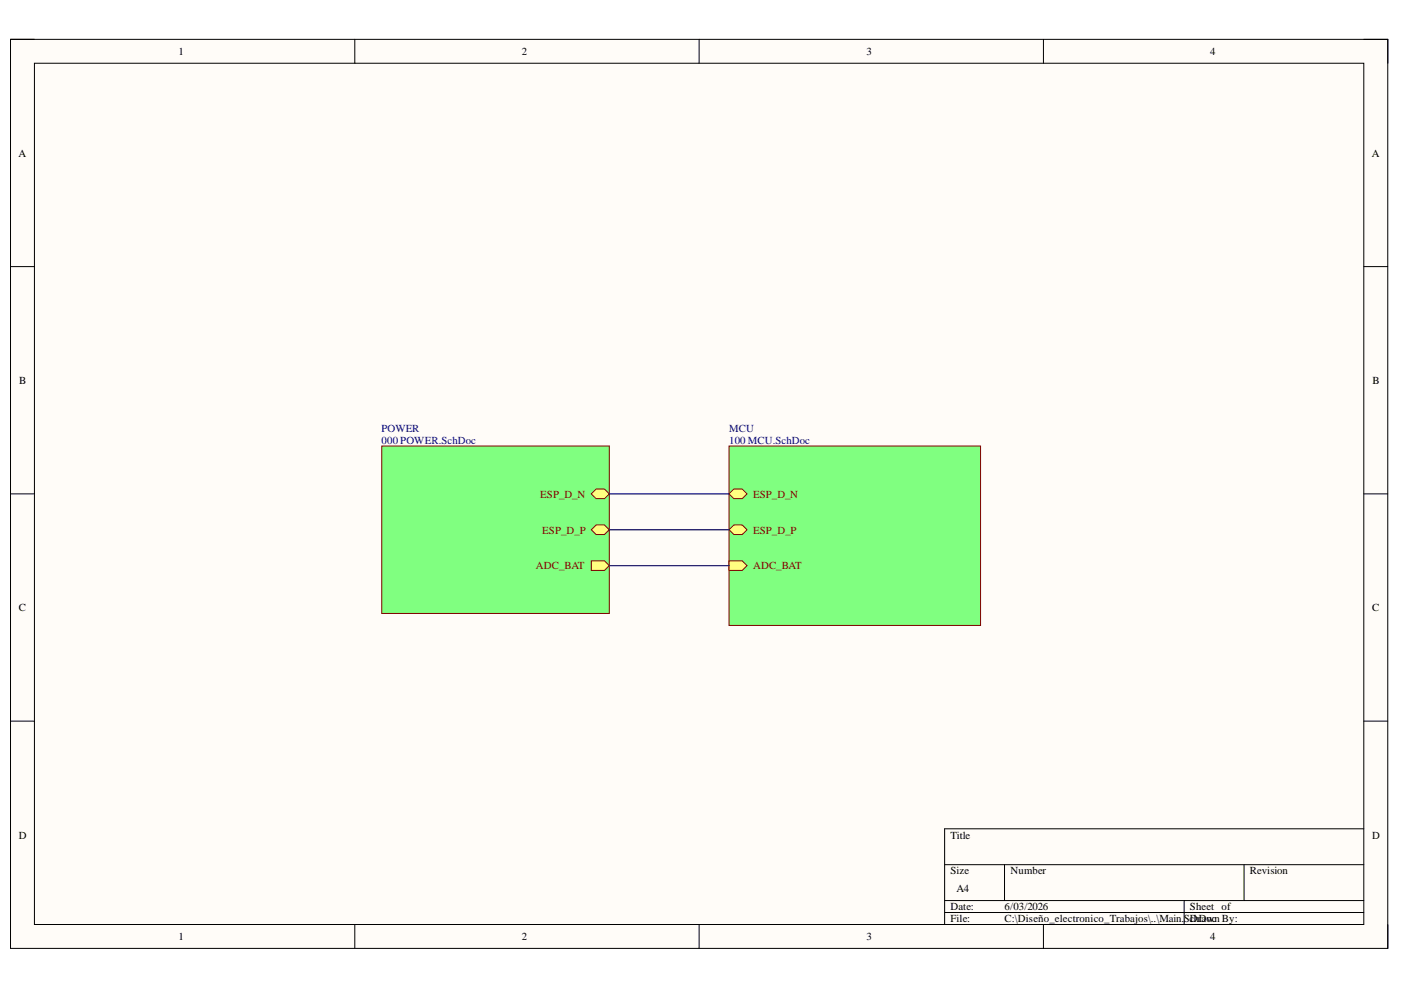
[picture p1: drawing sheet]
<svg xmlns="http://www.w3.org/2000/svg" width="297mm" height="210mm" viewBox="0 0 297 210" stroke-linecap="round" stroke-linejoin="round" font-family="sans-serif">
<path d="M2.2 8.3h292v192.8h-292z" fill-rule="evenodd" fill="#fffcf8"/>
<path d="M2.2 8.3h292v192.8h-292z" fill="none" stroke="#000" stroke-width=".21"/>
<path d="M7.3 13.4h281.9v182.6h-281.9z" fill-rule="evenodd" fill="#fffcf8"/>
<g fill="none" stroke="#000" stroke-width=".21">
<path d="M2.2 8.3h5.1M7.3 13.4h281.9v182.6h-281.9zM75.2 8.3v5.1M148.2 8.3v5.1M221.2 8.3v5.1M289.2 8.3h5v5.1M2.2 56.5h5.1M289.2 56.5h5M2.2 104.7h5.1M289.2 104.7h5M2.2 152.9h5.1M289.2 152.9h5"/>
<path d="M289.2 175.7h-88.9v20.3M75.2 196v5.1M148.2 196v5.1M200.3 183.3h88.9M200.3 190.9h88.9M200.3 193.5h88.9M213 183.3v7.6M221.2 196v5.1M251.1 190.9v5.1M263.8 183.3v7.6M294.2 196v5.1"/>
</g>
<path d="M80.9 94.6h48.3v35.5h-48.3z" fill-rule="evenodd" fill="#80ff80"/>
<path d="M80.9 94.6h48.3v35.5h-48.3z" fill="none" stroke="#800000" stroke-width=".21"/>
<path d="M125.4 118.9h2.8l1 1-1 1h-2.8z" fill-rule="evenodd" fill="#ffff80"/>
<path d="M125.4 118.9h2.8l1 1-1 1h-2.8z" fill="none" stroke="#800000" stroke-width=".21"/>
<path d="M126.4 111.3h1.8l1 1-1 1h-1.8l-1-1z" fill-rule="evenodd" fill="#ffff80"/>
<path d="M126.4 111.3h1.8l1 1-1 1h-1.8l-1-1z" fill="none" stroke="#800000" stroke-width=".21"/>
<path d="M126.4 103.7h1.8l1 1-1 1h-1.8l-1-1z" fill-rule="evenodd" fill="#ffff80"/>
<path d="M126.4 103.7h1.8l1 1-1 1h-1.8l-1-1z" fill="none" stroke="#800000" stroke-width=".21"/>
<path d="M154.6 94.6h53.3v38h-53.3z" fill-rule="evenodd" fill="#80ff80"/>
<path d="M154.6 94.6h53.3v38h-53.3z" fill="none" stroke="#800000" stroke-width=".21"/>
<path d="M154.6 118.9h2.8l1 1-1 1h-2.8z" fill-rule="evenodd" fill="#ffff80"/>
<path d="M154.6 118.9h2.8l1 1-1 1h-2.8z" fill="none" stroke="#800000" stroke-width=".21"/>
<path d="M155.6 111.3h1.8l1 1-1 1h-1.8l-1-1z" fill-rule="evenodd" fill="#ffff80"/>
<path d="M155.6 111.3h1.8l1 1-1 1h-1.8l-1-1z" fill="none" stroke="#800000" stroke-width=".21"/>
<path d="M155.6 103.7h1.8l1 1-1 1h-1.8l-1-1z" fill-rule="evenodd" fill="#ffff80"/>
<path d="M155.6 103.7h1.8l1 1-1 1h-1.8l-1-1z" fill="none" stroke="#800000" stroke-width=".21"/>
<path d="M129.2 119.9h25.4M129.2 112.3h25.4M129.2 104.7h25.4" fill="none" stroke="#000080" stroke-width=".25"/>
<g font-size="2.3">
<text x="37.9" y="11.6">1</text>
<text x="110.6" y="11.6">2</text>
<text x="183.7" y="11.6">3</text>
<text x="256.6" y="11.6">4</text>
<text x="3.9" y="33.3">A</text>
<text x="290.8" y="33.3">A</text>
<text x="4.1" y="81.4">B</text>
<text x="291" y="81.4">B</text>
<text x="4" y="129.6">C</text>
<text x="290.9" y="129.6">C</text>
<text x="4" y="177.8">D</text>
<text x="201.5" y="177.8">Title</text>
<text x="290.9" y="177.8">D</text>
<text x="201.5" y="185.4">Size</text>
<text x="214.3" y="185.4">Number</text>
<text x="265" y="185.4">Revision</text>
<text x="202.8" y="189.2">A4</text>
<text x="201.5" y="193">Date:</text>
<text x="201.5" y="195.5">File:</text>
<text x="213" y="193">6/03/2026</text>
<text x="213" y="195.5">C:\Diseño_electronico_Trabajos\..\Main.ScDhrawn By:</text>
<text x="252.3" y="193">Sheet of</text>
<text x="254.2" y="195.5">Doc</text>
<text x="37.9" y="199.3">1</text>
<text x="110.6" y="199.3">2</text>
<text x="183.7" y="199.3">3</text>
<text x="256.6" y="199.3">4</text>
</g>
<g font-size="2.3" fill="#000080">
<text x="80.9" y="91.6">POWER</text>
<text x="80.9" y="94.1">000 POWER.SchDoc</text>
<text x="154.6" y="91.6">MCU</text>
<text x="154.6" y="94.1">100 MCU.SchDoc</text>
</g>
<g font-size="2.3" fill="#800000">
<text x="114.5" y="105.5">ESP_D_N</text>
<text x="159.7" y="105.5">ESP_D_N</text>
<text x="114.9" y="113.1">ESP_D_P</text>
<text x="159.7" y="113.1">ESP_D_P</text>
<text x="113.6" y="120.7">ADC_BAT</text>
<text x="159.7" y="120.7">ADC_BAT</text>
</g>
</svg>
